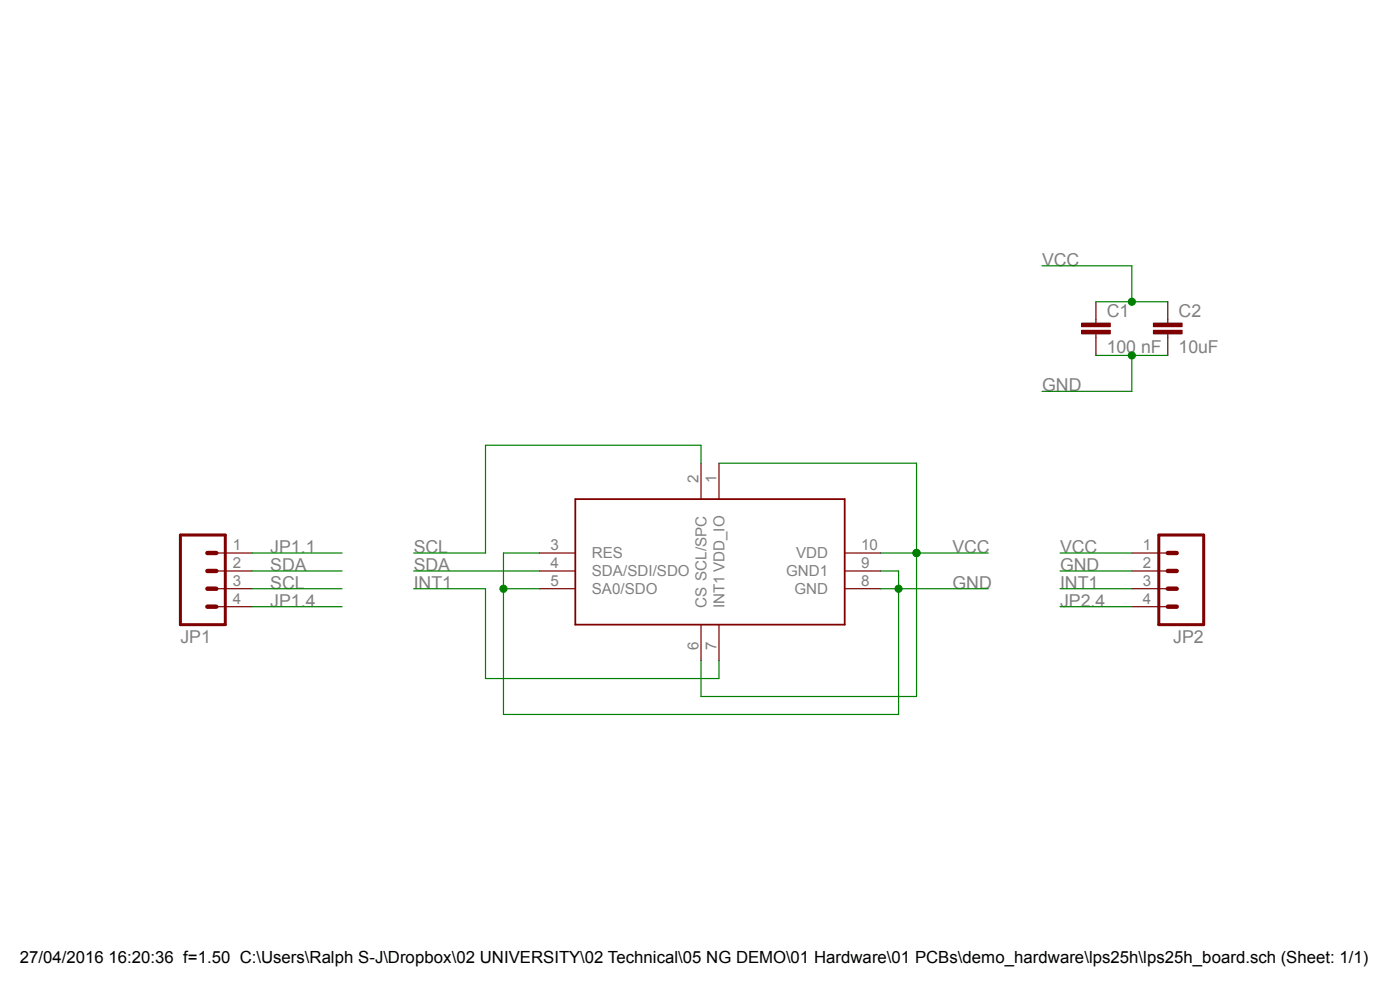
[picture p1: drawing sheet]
<?xml version="1.0" encoding="utf-8"?>
<!DOCTYPE eagle SYSTEM "eagle.dtd">
<!--
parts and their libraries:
SparkFun-Connectors: Licensing: Creative Commons ShareAlike 4.0 International - https://creativecommons.org/licenses/by-sa/4.0
-->
<eagle version="7.2.0">
<drawing>
<settings>
<setting alwaysvectorfont="no"/>
<setting verticaltext="up"/>
</settings>
<grid distance="0.1" unitdist="inch" unit="inch" style="lines" multiple="1" display="no" altdistance="0.01" altunitdist="inch" altunit="inch"/>
<schematic xreflabel="%F%N/%S.%C%R" xrefpart="/%S.%C%R">
<libraries>
<library name="SparkFun-Connectors">
<symbols>
<symbol name="M04">
<wire x1="1.27" y1="-5.08" x2="-5.08" y2="-5.08" width="0.4064" layer="94"/>
<wire x1="-1.27" y1="2.54" x2="0" y2="2.54" width="0.6096" layer="94"/>
<wire x1="-1.27" y1="0" x2="0" y2="0" width="0.6096" layer="94"/>
<wire x1="-1.27" y1="-2.54" x2="0" y2="-2.54" width="0.6096" layer="94"/>
<wire x1="-5.08" y1="7.62" x2="-5.08" y2="-5.08" width="0.4064" layer="94"/>
<wire x1="1.27" y1="-5.08" x2="1.27" y2="7.62" width="0.4064" layer="94"/>
<wire x1="-5.08" y1="7.62" x2="1.27" y2="7.62" width="0.4064" layer="94"/>
<wire x1="-1.27" y1="5.08" x2="0" y2="5.08" width="0.6096" layer="94"/>
<text x="-5.08" y="-7.62" size="1.778" layer="96">&gt;VALUE</text>
<text x="-5.08" y="8.382" size="1.778" layer="95">&gt;NAME</text>
<pin name="1" x="5.08" y="-2.54" visible="pad" length="middle" direction="pas" swaplevel="1" rot="R180"/>
<pin name="2" x="5.08" y="0" visible="pad" length="middle" direction="pas" swaplevel="1" rot="R180"/>
<pin name="3" x="5.08" y="2.54" visible="pad" length="middle" direction="pas" swaplevel="1" rot="R180"/>
<pin name="4" x="5.08" y="5.08" visible="pad" length="middle" direction="pas" swaplevel="1" rot="R180"/>
</symbol>
</symbols>
<devicesets>
<deviceset name="M04" prefix="JP" uservalue="yes">
<gates>
<gate name="G$1" symbol="M04" x="-2.54" y="0"/>
</gates>
<devices>
<device name="PTH" package="1X04">
<connects>
<connect gate="G$1" pin="1" pad="1"/>
<connect gate="G$1" pin="2" pad="2"/>
<connect gate="G$1" pin="3" pad="3"/>
<connect gate="G$1" pin="4" pad="4"/>
</connects>
<technologies>
<technology name=""/>
</technologies>
</device>
<device name="POLAR" package="MOLEX-1X4">
<connects>
<connect gate="G$1" pin="1" pad="1"/>
<connect gate="G$1" pin="2" pad="2"/>
<connect gate="G$1" pin="3" pad="3"/>
<connect gate="G$1" pin="4" pad="4"/>
</connects>
<technologies>
<technology name=""/>
</technologies>
</device>
<device name="SCREW" package="SCREWTERMINAL-3.5MM-4">
<connects>
<connect gate="G$1" pin="1" pad="1"/>
<connect gate="G$1" pin="2" pad="2"/>
<connect gate="G$1" pin="3" pad="3"/>
<connect gate="G$1" pin="4" pad="4"/>
</connects>
<technologies>
<technology name=""/>
</technologies>
</device>
<device name="1.27MM" package="1X04-1.27MM">
<connects>
<connect gate="G$1" pin="1" pad="1"/>
<connect gate="G$1" pin="2" pad="2"/>
<connect gate="G$1" pin="3" pad="3"/>
<connect gate="G$1" pin="4" pad="4"/>
</connects>
<technologies>
<technology name=""/>
</technologies>
</device>
<device name="LOCK" package="1X04_LOCK">
<connects>
<connect gate="G$1" pin="1" pad="1"/>
<connect gate="G$1" pin="2" pad="2"/>
<connect gate="G$1" pin="3" pad="3"/>
<connect gate="G$1" pin="4" pad="4"/>
</connects>
<technologies>
<technology name=""/>
</technologies>
</device>
<device name="LOCK_LONGPADS" package="1X04_LOCK_LONGPADS">
<connects>
<connect gate="G$1" pin="1" pad="1"/>
<connect gate="G$1" pin="2" pad="2"/>
<connect gate="G$1" pin="3" pad="3"/>
<connect gate="G$1" pin="4" pad="4"/>
</connects>
<technologies>
<technology name=""/>
</technologies>
</device>
<device name="POLAR_LOCK" package="MOLEX-1X4_LOCK">
<connects>
<connect gate="G$1" pin="1" pad="1"/>
<connect gate="G$1" pin="2" pad="2"/>
<connect gate="G$1" pin="3" pad="3"/>
<connect gate="G$1" pin="4" pad="4"/>
</connects>
<technologies>
<technology name=""/>
</technologies>
</device>
<device name="SMD" package="1X04-SMD">
<connects>
<connect gate="G$1" pin="1" pad="1"/>
<connect gate="G$1" pin="2" pad="2"/>
<connect gate="G$1" pin="3" pad="3"/>
<connect gate="G$1" pin="4" pad="4"/>
</connects>
<technologies>
<technology name=""/>
</technologies>
</device>
<device name="LONGPADS" package="1X04_LONGPADS">
<connects>
<connect gate="G$1" pin="1" pad="1"/>
<connect gate="G$1" pin="2" pad="2"/>
<connect gate="G$1" pin="3" pad="3"/>
<connect gate="G$1" pin="4" pad="4"/>
</connects>
<technologies>
<technology name=""/>
</technologies>
</device>
<device name="1X04_NO_SILK" package="1X04_NO_SILK">
<connects>
<connect gate="G$1" pin="1" pad="1"/>
<connect gate="G$1" pin="2" pad="2"/>
<connect gate="G$1" pin="3" pad="3"/>
<connect gate="G$1" pin="4" pad="4"/>
</connects>
<technologies>
<technology name=""/>
</technologies>
</device>
<device name="JST-PTH" package="JST-4-PTH">
<connects>
<connect gate="G$1" pin="1" pad="1"/>
<connect gate="G$1" pin="2" pad="2"/>
<connect gate="G$1" pin="3" pad="3"/>
<connect gate="G$1" pin="4" pad="4"/>
</connects>
<technologies>
<technology name="">
<attribute name="SKU" value="PRT-09916" constant="no"/>
</technology>
</technologies>
</device>
<device name="SCREW_LOCK" package="SCREWTERMINAL-3.5MM-4_LOCK">
<connects>
<connect gate="G$1" pin="1" pad="1"/>
<connect gate="G$1" pin="2" pad="2"/>
<connect gate="G$1" pin="3" pad="3"/>
<connect gate="G$1" pin="4" pad="4"/>
</connects>
<technologies>
<technology name=""/>
</technologies>
</device>
<device name="SMD2" package="1X04-1MM-RA">
<connects>
<connect gate="G$1" pin="1" pad="1"/>
<connect gate="G$1" pin="2" pad="2"/>
<connect gate="G$1" pin="3" pad="3"/>
<connect gate="G$1" pin="4" pad="4"/>
</connects>
<technologies>
<technology name=""/>
</technologies>
</device>
<device name="SMD_STRAIGHT_COMBO" package="1X04_SMD_STRAIGHT_COMBO">
<connects>
<connect gate="G$1" pin="1" pad="1"/>
<connect gate="G$1" pin="2" pad="2"/>
<connect gate="G$1" pin="3" pad="3"/>
<connect gate="G$1" pin="4" pad="4"/>
</connects>
<technologies>
<technology name="">
<attribute name="PROD_ID" value="CONN-08511"/>
<attribute name="VALUE" value="1X04_SMD_STRAIGHT_COMBO"/>
</technology>
</technologies>
</device>
<device name="SMD_LONG" package="1X04-SMD_LONG">
<connects>
<connect gate="G$1" pin="1" pad="1"/>
<connect gate="G$1" pin="2" pad="2"/>
<connect gate="G$1" pin="3" pad="3"/>
<connect gate="G$1" pin="4" pad="4"/>
</connects>
<technologies>
<technology name=""/>
</technologies>
</device>
<device name="JST-PTH-VERT" package="JST-4-PTH-VERT">
<connects>
<connect gate="G$1" pin="1" pad="1"/>
<connect gate="G$1" pin="2" pad="2"/>
<connect gate="G$1" pin="3" pad="3"/>
<connect gate="G$1" pin="4" pad="4"/>
</connects>
<technologies>
<technology name=""/>
</technologies>
</device>
<device name="SMD_RA_FEMALE" package="1X04_SMD_RA_FEMALE">
<connects>
<connect gate="G$1" pin="1" pad="1"/>
<connect gate="G$1" pin="2" pad="2"/>
<connect gate="G$1" pin="3" pad="3"/>
<connect gate="G$1" pin="4" pad="4"/>
</connects>
<technologies>
<technology name=""/>
</technologies>
</device>
<device name="JST" package="1X04-1.5MM_JST">
<connects>
<connect gate="G$1" pin="1" pad="1"/>
<connect gate="G$1" pin="2" pad="2"/>
<connect gate="G$1" pin="3" pad="3"/>
<connect gate="G$1" pin="4" pad="4"/>
</connects>
<technologies>
<technology name=""/>
</technologies>
</device>
</devices>
</deviceset>
</devicesets>
</library>
<library name="SparkFun-Capacitors">
<symbols>
<symbol name="CAP">
<wire x1="0" y1="2.54" x2="0" y2="2.032" width="0.1524" layer="94"/>
<wire x1="0" y1="0" x2="0" y2="0.508" width="0.1524" layer="94"/>
<text x="1.524" y="2.921" size="1.778" layer="95">&gt;NAME</text>
<text x="1.524" y="-2.159" size="1.778" layer="96">&gt;VALUE</text>
<rectangle x1="-2.032" y1="0.508" x2="2.032" y2="1.016" layer="94"/>
<rectangle x1="-2.032" y1="1.524" x2="2.032" y2="2.032" layer="94"/>
<pin name="1" x="0" y="5.08" visible="off" length="short" direction="pas" swaplevel="1" rot="R270"/>
<pin name="2" x="0" y="-2.54" visible="off" length="short" direction="pas" swaplevel="1" rot="R90"/>
</symbol>
</symbols>
<devicesets>
<deviceset name="CAP" prefix="C" uservalue="yes">
<gates>
<gate name="G$1" symbol="CAP" x="0" y="0"/>
</gates>
<devices>
<device name="PTH" package="CAP-PTH-SMALL">
<connects>
<connect gate="G$1" pin="1" pad="1"/>
<connect gate="G$1" pin="2" pad="2"/>
</connects>
<technologies>
<technology name=""/>
</technologies>
</device>
<device name="PTH2" package="CAP-PTH-SMALL2">
<connects>
<connect gate="G$1" pin="1" pad="1"/>
<connect gate="G$1" pin="2" pad="2"/>
</connects>
<technologies>
<technology name=""/>
</technologies>
</device>
<device name="0805" package="0805">
<connects>
<connect gate="G$1" pin="1" pad="1"/>
<connect gate="G$1" pin="2" pad="2"/>
</connects>
<technologies>
<technology name=""/>
</technologies>
</device>
<device name="PTH3" package="CAP-PTH-LARGE">
<connects>
<connect gate="G$1" pin="1" pad="1"/>
<connect gate="G$1" pin="2" pad="2"/>
</connects>
<technologies>
<technology name=""/>
</technologies>
</device>
<device name="SMD" package="GRM43D">
<connects>
<connect gate="G$1" pin="1" pad="A"/>
<connect gate="G$1" pin="2" pad="C"/>
</connects>
<technologies>
<technology name=""/>
</technologies>
</device>
<device name="0603-CAP" package="0603-CAP">
<connects>
<connect gate="G$1" pin="1" pad="1"/>
<connect gate="G$1" pin="2" pad="2"/>
</connects>
<technologies>
<technology name=""/>
</technologies>
</device>
<device name="0402-CAP" package="0402-CAP">
<connects>
<connect gate="G$1" pin="1" pad="1"/>
<connect gate="G$1" pin="2" pad="2"/>
</connects>
<technologies>
<technology name=""/>
</technologies>
</device>
<device name="PTH1" package="CAP-PTH-5MM">
<connects>
<connect gate="G$1" pin="1" pad="1"/>
<connect gate="G$1" pin="2" pad="2"/>
</connects>
<technologies>
<technology name=""/>
</technologies>
</device>
<device name="_" package="AXIAL-5MM">
<connects>
<connect gate="G$1" pin="1" pad="P$1"/>
<connect gate="G$1" pin="2" pad="P$2"/>
</connects>
<technologies>
<technology name=""/>
</technologies>
</device>
<device name="1210" package="1210">
<connects>
<connect gate="G$1" pin="1" pad="1"/>
<connect gate="G$1" pin="2" pad="2"/>
</connects>
<technologies>
<technology name=""/>
</technologies>
</device>
<device name="1206" package="1206">
<connects>
<connect gate="G$1" pin="1" pad="1"/>
<connect gate="G$1" pin="2" pad="2"/>
</connects>
<technologies>
<technology name=""/>
</technologies>
</device>
<device name="ASMD" package="CTZ3">
<connects>
<connect gate="G$1" pin="1" pad="+"/>
<connect gate="G$1" pin="2" pad="-"/>
</connects>
<technologies>
<technology name=""/>
</technologies>
</device>
<device name="KIT" package="CAP-PTH-SMALL-KIT">
<connects>
<connect gate="G$1" pin="1" pad="1"/>
<connect gate="G$1" pin="2" pad="2"/>
</connects>
<technologies>
<technology name=""/>
</technologies>
</device>
<device name="EZ" package="CAP-PTH-SMALLEZ">
<connects>
<connect gate="G$1" pin="1" pad="1"/>
<connect gate="G$1" pin="2" pad="2"/>
</connects>
<technologies>
<technology name=""/>
</technologies>
</device>
<device name="0805-CAP" package="0805-CAP">
<connects>
<connect gate="G$1" pin="1" pad="1"/>
<connect gate="G$1" pin="2" pad="2"/>
</connects>
<technologies>
<technology name=""/>
</technologies>
</device>
</devices>
</deviceset>
</devicesets>
</library>
<library name="sensors">
<symbols>
<symbol name="LPS25H_SYMBOL">
<wire x1="0" y1="0" x2="38.1" y2="0" width="0.254" layer="94"/>
<wire x1="38.1" y1="0" x2="38.1" y2="17.78" width="0.254" layer="94"/>
<wire x1="38.1" y1="17.78" x2="0" y2="17.78" width="0.254" layer="94"/>
<wire x1="0" y1="17.78" x2="0" y2="0" width="0.254" layer="94"/>
<pin name="SA0/SDO" x="-5.08" y="5.08" length="middle"/>
<pin name="SDA/SDI/SDO" x="-5.08" y="7.62" length="middle"/>
<pin name="RES" x="-5.08" y="10.16" length="middle"/>
<pin name="CS" x="17.78" y="-5.08" length="middle" rot="R90"/>
<pin name="INT1" x="20.32" y="-5.08" length="middle" rot="R90"/>
<pin name="GND" x="43.18" y="5.08" length="middle" rot="R180"/>
<pin name="GND1" x="43.18" y="7.62" length="middle" rot="R180"/>
<pin name="VDD" x="43.18" y="10.16" length="middle" rot="R180"/>
<pin name="SCL/SPC" x="17.78" y="22.86" length="middle" rot="R270"/>
<pin name="VDD_IO" x="20.32" y="22.86" length="middle" rot="R270"/>
</symbol>
</symbols>
<devicesets>
<deviceset name="LPS25H" prefix="LPS25_PADS">
<gates>
<gate name="G$1" symbol="LPS25H_SYMBOL" x="0" y="0"/>
</gates>
<devices>
<device name="LPS25H_PADS" package="LPS25H_PADS">
<connects>
<connect gate="G$1" pin="CS" pad="6"/>
<connect gate="G$1" pin="GND" pad="8"/>
<connect gate="G$1" pin="GND1" pad="9"/>
<connect gate="G$1" pin="INT1" pad="7"/>
<connect gate="G$1" pin="RES" pad="3"/>
<connect gate="G$1" pin="SA0/SDO" pad="5"/>
<connect gate="G$1" pin="SCL/SPC" pad="2"/>
<connect gate="G$1" pin="SDA/SDI/SDO" pad="4"/>
<connect gate="G$1" pin="VDD" pad="10"/>
<connect gate="G$1" pin="VDD_IO" pad="1"/>
</connects>
<technologies>
<technology name=""/>
<technology name="LPS25H_PADS"/>
</technologies>
</device>
<device name="LPS25H" package="LPS25H">
<connects>
<connect gate="G$1" pin="CS" pad="6"/>
<connect gate="G$1" pin="GND" pad="8"/>
<connect gate="G$1" pin="GND1" pad="9"/>
<connect gate="G$1" pin="INT1" pad="7"/>
<connect gate="G$1" pin="RES" pad="3"/>
<connect gate="G$1" pin="SA0/SDO" pad="5"/>
<connect gate="G$1" pin="SCL/SPC" pad="2"/>
<connect gate="G$1" pin="SDA/SDI/SDO" pad="4"/>
<connect gate="G$1" pin="VDD" pad="10"/>
<connect gate="G$1" pin="VDD_IO" pad="1"/>
</connects>
<technologies>
<technology name=""/>
</technologies>
</device>
<device name="" package="LPS25H_PADS">
<connects>
<connect gate="G$1" pin="CS" pad="6"/>
<connect gate="G$1" pin="GND" pad="8"/>
<connect gate="G$1" pin="GND1" pad="9"/>
<connect gate="G$1" pin="INT1" pad="7"/>
<connect gate="G$1" pin="RES" pad="3"/>
<connect gate="G$1" pin="SA0/SDO" pad="5"/>
<connect gate="G$1" pin="SCL/SPC" pad="2"/>
<connect gate="G$1" pin="SDA/SDI/SDO" pad="4"/>
<connect gate="G$1" pin="VDD" pad="10"/>
<connect gate="G$1" pin="VDD_IO" pad="1"/>
</connects>
<technologies>
<technology name=""/>
</technologies>
</device>
</devices>
</deviceset>
</devicesets>
</library>
</libraries>
<attributes>
</attributes>
<variantdefs>
</variantdefs>
<classes>
<class number="0" name="default" width="0" drill="0">
</class>
</classes>
<parts>
<part name="JP2" library="SparkFun-Connectors" deviceset="M04" device="PTH"/>
<part name="JP1" library="SparkFun-Connectors" deviceset="M04" device="PTH"/>
<part name="U$1" library="sensors" deviceset="LPS25H" device="LPS25H" value="LPS25HLPS25H"/>
<part name="C2" library="SparkFun-Capacitors" deviceset="CAP" device="0805-CAP" value="10uF"/>
<part name="C1" library="SparkFun-Capacitors" deviceset="CAP" device="0805-CAP" value="100 nF"/>
</parts>
<sheets>
<sheet>
<plain>
</plain>
<instances>
<instance part="JP2" gate="G$1" x="149.86" y="20.32" rot="R180"/>
<instance part="JP1" gate="G$1" x="15.24" y="20.32" rot="MR180"/>
<instance part="U$1" gate="G$1" x="66.04" y="12.7"/>
<instance part="C2" gate="G$1" x="149.86" y="53.34"/>
<instance part="C1" gate="G$1" x="139.7" y="53.34"/>
</instances>
<busses>
</busses>
<nets>
<net name="VCC" class="0">
<segment>
<wire x1="86.36" y1="35.56" x2="114.3" y2="35.56" width="0.1524" layer="91"/>
<wire x1="114.3" y1="35.56" x2="114.3" y2="22.86" width="0.1524" layer="91"/>
<junction x="114.3" y="22.86"/>
<wire x1="83.82" y1="7.62" x2="83.82" y2="2.54" width="0.1524" layer="91"/>
<wire x1="83.82" y1="2.54" x2="114.3" y2="2.54" width="0.1524" layer="91"/>
<wire x1="114.3" y1="2.54" x2="114.3" y2="22.86" width="0.1524" layer="91"/>
<junction x="114.3" y="22.86"/>
<wire x1="114.3" y1="22.86" x2="109.22" y2="22.86" width="0.1524" layer="91"/>
<pinref part="U$1" gate="G$1" pin="CS"/>
<pinref part="U$1" gate="G$1" pin="VDD"/>
<pinref part="U$1" gate="G$1" pin="VDD_IO"/>
<wire x1="114.3" y1="22.86" x2="124.46" y2="22.86" width="0.1524" layer="91"/>
<label x="119.38" y="22.86" size="1.778" layer="95"/>
</segment>
<segment>
<wire x1="139.7" y1="58.42" x2="144.78" y2="58.42" width="0.1524" layer="91"/>
<pinref part="C2" gate="G$1" pin="1"/>
<pinref part="C1" gate="G$1" pin="1"/>
<wire x1="144.78" y1="58.42" x2="149.86" y2="58.42" width="0.1524" layer="91"/>
<wire x1="144.78" y1="63.5" x2="132.08" y2="63.5" width="0.1524" layer="91"/>
<label x="132.08" y="63.5" size="1.778" layer="95"/>
<wire x1="144.78" y1="63.5" x2="144.78" y2="58.42" width="0.1524" layer="91"/>
<junction x="144.78" y="58.42"/>
</segment>
<segment>
<pinref part="JP2" gate="G$1" pin="1"/>
<wire x1="144.78" y1="22.86" x2="134.62" y2="22.86" width="0.1524" layer="91"/>
<label x="134.62" y="22.86" size="1.778" layer="95"/>
</segment>
</net>
<net name="GND" class="0">
<segment>
<wire x1="149.86" y1="50.8" x2="144.78" y2="50.8" width="0.1524" layer="91"/>
<pinref part="C2" gate="G$1" pin="2"/>
<pinref part="C1" gate="G$1" pin="2"/>
<wire x1="144.78" y1="50.8" x2="139.7" y2="50.8" width="0.1524" layer="91"/>
<wire x1="144.78" y1="50.8" x2="144.78" y2="45.72" width="0.1524" layer="91"/>
<junction x="144.78" y="50.8"/>
<wire x1="144.78" y1="45.72" x2="132.08" y2="45.72" width="0.1524" layer="91"/>
<label x="132.08" y="45.72" size="1.778" layer="95"/>
</segment>
<segment>
<wire x1="60.96" y1="22.86" x2="55.88" y2="22.86" width="0.1524" layer="91"/>
<wire x1="55.88" y1="22.86" x2="55.88" y2="17.78" width="0.1524" layer="91"/>
<wire x1="55.88" y1="17.78" x2="55.88" y2="0" width="0.1524" layer="91"/>
<wire x1="55.88" y1="0" x2="111.76" y2="0" width="0.1524" layer="91"/>
<wire x1="111.76" y1="0" x2="111.76" y2="17.78" width="0.1524" layer="91"/>
<wire x1="111.76" y1="17.78" x2="111.76" y2="20.32" width="0.1524" layer="91"/>
<wire x1="109.22" y1="20.32" x2="111.76" y2="20.32" width="0.1524" layer="91"/>
<wire x1="60.96" y1="17.78" x2="55.88" y2="17.78" width="0.1524" layer="91"/>
<junction x="55.88" y="17.78"/>
<pinref part="U$1" gate="G$1" pin="SA0/SDO"/>
<pinref part="U$1" gate="G$1" pin="RES"/>
<pinref part="U$1" gate="G$1" pin="GND1"/>
<pinref part="U$1" gate="G$1" pin="GND"/>
<wire x1="109.22" y1="17.78" x2="111.76" y2="17.78" width="0.1524" layer="91"/>
<junction x="111.76" y="17.78"/>
<wire x1="111.76" y1="17.78" x2="124.46" y2="17.78" width="0.1524" layer="91"/>
<label x="119.38" y="17.78" size="1.778" layer="95"/>
</segment>
<segment>
<pinref part="JP2" gate="G$1" pin="2"/>
<wire x1="144.78" y1="20.32" x2="134.62" y2="20.32" width="0.1524" layer="91"/>
<label x="134.62" y="20.32" size="1.778" layer="95"/>
</segment>
</net>
<net name="INT1" class="0">
<segment>
<wire x1="86.36" y1="7.62" x2="86.36" y2="5.08" width="0.1524" layer="91"/>
<wire x1="86.36" y1="5.08" x2="53.34" y2="5.08" width="0.1524" layer="91"/>
<pinref part="U$1" gate="G$1" pin="INT1"/>
<wire x1="43.18" y1="17.78" x2="53.34" y2="17.78" width="0.1524" layer="91"/>
<wire x1="53.34" y1="17.78" x2="53.34" y2="5.08" width="0.1524" layer="91"/>
<label x="43.18" y="17.78" size="1.778" layer="95"/>
</segment>
<segment>
<pinref part="JP2" gate="G$1" pin="3"/>
<wire x1="144.78" y1="17.78" x2="134.62" y2="17.78" width="0.1524" layer="91"/>
<label x="134.62" y="17.78" size="1.778" layer="95"/>
</segment>
</net>
<net name="SCL" class="0">
<segment>
<pinref part="U$1" gate="G$1" pin="SCL/SPC"/>
<wire x1="83.82" y1="35.56" x2="83.82" y2="38.1" width="0.1524" layer="91"/>
<wire x1="83.82" y1="38.1" x2="53.34" y2="38.1" width="0.1524" layer="91"/>
<label x="43.18" y="22.86" size="1.778" layer="95"/>
<wire x1="53.34" y1="38.1" x2="53.34" y2="22.86" width="0.1524" layer="91"/>
<wire x1="53.34" y1="22.86" x2="43.18" y2="22.86" width="0.1524" layer="91"/>
</segment>
<segment>
<pinref part="JP1" gate="G$1" pin="3"/>
<wire x1="33.02" y1="17.78" x2="20.32" y2="17.78" width="0.1524" layer="91"/>
<label x="22.86" y="17.78" size="1.778" layer="95"/>
</segment>
</net>
<net name="JP2.4" class="0">
<segment>
<pinref part="JP2" gate="G$1" pin="4"/>
<wire x1="144.78" y1="15.24" x2="134.62" y2="15.24" width="0.1524" layer="91"/>
<label x="134.62" y="15.24" size="1.778" layer="95"/>
</segment>
</net>
<net name="JP1.4" class="0">
<segment>
<pinref part="JP1" gate="G$1" pin="4"/>
<wire x1="33.02" y1="15.24" x2="20.32" y2="15.24" width="0.1524" layer="91"/>
<label x="22.86" y="15.24" size="1.778" layer="95"/>
</segment>
</net>
<net name="SDA" class="0">
<segment>
<pinref part="U$1" gate="G$1" pin="SDA/SDI/SDO"/>
<wire x1="60.96" y1="20.32" x2="43.18" y2="20.32" width="0.1524" layer="91"/>
<label x="43.18" y="20.32" size="1.778" layer="95"/>
</segment>
<segment>
<pinref part="JP1" gate="G$1" pin="2"/>
<wire x1="20.32" y1="20.32" x2="33.02" y2="20.32" width="0.1524" layer="91"/>
<label x="22.86" y="20.32" size="1.778" layer="95"/>
</segment>
</net>
<net name="JP1.1" class="0">
<segment>
<pinref part="JP1" gate="G$1" pin="1"/>
<wire x1="20.32" y1="22.86" x2="33.02" y2="22.86" width="0.1524" layer="91"/>
<label x="22.86" y="22.86" size="1.778" layer="95"/>
</segment>
</net>
</nets>
</sheet>
</sheets>
<errors>
<approved hash="106,1,-35.56,35.56,JP1.1,,,,,"/>
<approved hash="106,1,-35.56,27.94,JP1.4,,,,,"/>
<approved hash="106,1,93.98,27.94,JP2.4,,,,,"/>
<approved hash="113,1,97.1973,30.2853,JP2,,,,,"/>
<approved hash="113,1,-38.7773,30.2853,JP1,,,,,"/>
</errors>
</schematic>
</drawing>
</eagle>
